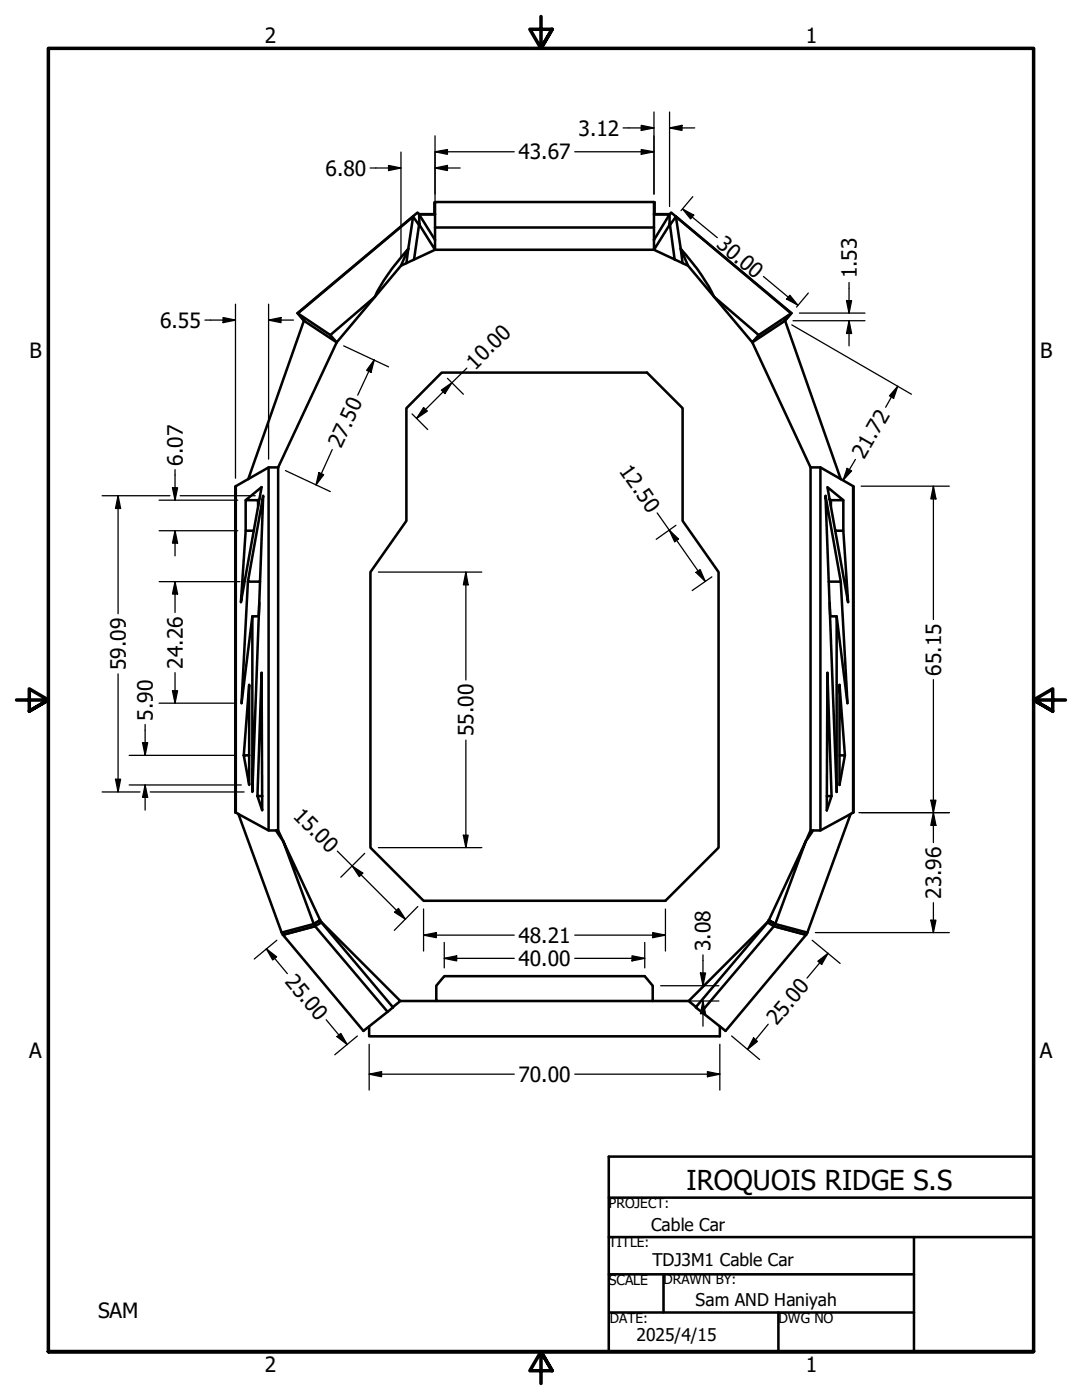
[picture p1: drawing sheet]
<svg xmlns="http://www.w3.org/2000/svg" width="216mm" height="279mm" viewBox="0 0 216 279" stroke-linecap="round" stroke-linejoin="round" font-family="sans-serif">
<!-- layer: Visible (ANSI) -->
<g fill="none" stroke="#000" stroke-width=".51">
<path d="M80 53l6.8-3.2h43.7l6.8 3.2 12.8 15.3 11.6 25v72.4l-.9 2.2 1.4-2.2M82.4 43.2l-1.3 9.3M83.6 44.8l3.2 5v-1.9M83.6 42.8l3.2 5.1M83.6 44.8l-1 7M83.6 42.8h3.2M83.6 42.7h3.2M83.6 42.8l.1 1.9M83.7 44.7l-.1 .1M83.7 42.8l-.4-.4-23.9 20.1 1.2 1.5M83.7 44.7l-.1 .1-1.2-1.6-23 19.3M86.8 47.9v-7.6h43.7v7.6"/>
<path d="M86.8 40.4h-.1v2.3M86.8 45.4h43.7M130.5 42.8h3.1l-3.1 5.1M130.5 40.4h.1v2.3M130.5 42.7h3.2M133.6 44.7v-1.9l.3-.4 24 20.1-1.2 1.5M133.6 44.7l.1 .1M133.7 44.8l-3.2 5v-1.9M133.7 44.8l.9 7M134.9 43.2l1.3 9.3M134.9 43.2l-1.2 1.6-.1-.1M134.9 43.2l23 19.3"/>
<path d="M137.3 53l-1.5-3.3a40.4 40.4 0 0 1 6.7 9.5l8.9 7.7M59.4 62.5l6.5 4.4 1.3 1.4-11.7 25M59.4 62.5l1.2 1.5M60.6 64l6.6 4.3 12.8-15.3 1.5-3.3a40.4 40.4 0 0 0-6.7 9.5l-8.9 7.7M60.6 64l-11.1 31.6M88.1 74.4h41l7.1 7.1v22.4l7.2 10.3v55l-10.6 10.6h-48.3l-10.6-10.6v-55l7.2-10.3v-22.4zM156.7 64l11.1 31.6M157.9 62.5l-6.5 4.4-1.3 1.4 6.6-4.3M157.9 62.5l-1.2 1.5M49 99.8v6.1h1.6M51.8 99.6l-.3 .2M53.6 93.3v72.4"/>
<path d="M55.5 93.3v72.4h-1.9l-6.5-3.5-.1-65.2v65.2h.1M55.5 93.3h-1.9l-6.5 3.7M161.7 93.3h2l6.5 3.7M163.7 93.3v72.4M165.5 99.6l.3 .2h2.5l-3.2-2.6 4.1 23-.9-14.3h-1.6M165.8 99.8v1.2M168.3 99.8v6.1M170.2 97v65.2zM49.5 116.1l-1.3 24.2 2.2-17.3h1.2l.2-2.7M51.5 101v-1.2h-2.5l3.2-2.6-4.1 23 .9-14.3M51.9 116.1h-2.4l3-17.2-2.1 59.2v-35.1M165.4 116.1h2.4l1.3 24.2-2.2-17.3h-1.2l-.2-2.7"/>
<path d="M167.8 116.1l-3.1-17.2 2.2 59.2v-35.1M48.6 150.7l1.1 6v-20l-1.1 14h1.1M51.4 158.9l.9 2.8-.1-27.5-.8 24.7h.9M165 158.9h.9l-.9 2.8 .1-27.5 .8 24.7M167.5 150.7h1.1l-1.1 6v-20l1.1 14M47.6 162.4l8.6 23.7 6.4-1.7M55.1 165.7l1.4 2.2-1-2.2M56.5 167.9l7.4 15.7-1.3 .8zM169.7 162.4l-8.6 23.7M170.2 162.2l-6.5 3.5h-2M62.9 184.8l-.3-.4 1.3-.8 .2 .5-1.2 .7-6.4 1.8-.3-.5M62.9 184.8l14.4 17.1"/>
<path d="M64.1 184l14.3 17-5.9 4.7-16-19.1 6.4-1.8M64.1 184l15.8 15.8-1.5 1.2M79.9 199.8h7.2M88.6 194.8h40.1l1.5 1.9v3.1h-43.1v-3.1zM130.2 199.8h7.2M153.2 184l-15.8 15.8 1.5 1.2M153.2 184l-14.4 17 6 4.7 16-19.1M153.4 183.6l7.4-15.7-6.1 16.5M153.4 183.6l-.2 .5 1.2 .7 6.4 1.8M153.4 183.6l1.3 .8-1.3-.8M154.4 184.8l.3-.4 6.4 1.7M154.4 184.8l6.4 1.8"/>
<path d="M154.4 184.8l-14.4 17.1M161.1 186.1l-.3 .5M73.7 204.9v1.9h69.9v-1.9"/>
</g>
<!-- layer: Border (ANSI) -->
<path d="M107.9 3.3v6.4l-2.2-3.9h4.5l-2.3 3.9 2.3-3.9M3.3 139.7h6.4l-3.9-2.2v4.4l3.9-2.2-3.9 2.2M212.6 139.7h-6.4l3.9-2.2v4.4l-3.9-2.2 3.9 2.2M9.7 269.7v-260h196.5v260h-196.5h196.5M110.2 273.6l-2.3-3.9 2.3 3.9h-4.5l2.2-3.9v6.4" fill="none" stroke="#000" stroke-width=".7"/>
<!-- layer: Title (ANSI) -->
<path d="M121.5 239h84.7M121.5 246.9h84.7M121.5 254.3h60.9M132.4 254.3v7.6M182.4 246.9v22.8M121.4 269.7h84.8v-38.9h-84.7v38.9M121.7 261.9h60.7M155.3 261.9v7.8" fill="none" stroke="#000" stroke-width=".51"/>
<!-- layer: Dimension (ANSI) -->
<g fill="none" stroke="#000" stroke-width=".25">
<path d="M73.9 33.5h6.1M77.5 33l2.5 .5-2.5 .5zM80 30.4v21M86.8 30.3l2.5-.5v1zM86.8 33.5l2.5-.5v1zM86.8 30.3h15.8M86.8 27.1v21.2M86.8 33.5h5M114.7 30.3h15.8M124.3 25.5h6.2M128 29.8l2.5 .5-2.5 .5zM128 25l2.5 .5-2.5 .5z"/>
<path d="M130.5 22.4v16.3M133.6 25.5l2.5-.5v1zM133.6 25.5h5M133.6 22.4v18.8M138.2 39.2l-2.3 2.8M136.2 41.7l2.2 1.2-.6 .8zM136.2 41.7l6.9 5.7M152.3 55.2l6.9 5.7M157.6 58.9l1.6 2-2.2-1.2zM161.3 58.5l-2.4 2.8M169.4 56.4v6.1M40.9 63.9h6.1"/>
<path d="M44.5 63.4l2.5 .5-2.5 .5zM47 60.7v34.7M53.6 63.9l2.5-.5v1zM53.6 63.9h4.9M53.6 60.7v30.9M68.6 69l8.9 4.2M74.7 71.8l-.7 2.5-.8-.4zM74.7 71.8l-3.3 7.1M88.1 77.9l2.1-1.5-1.4 2.1zM89.3 75.5l3.2 3.2M93.2 73.5l-10.1 10M158 64.8l23.9 13.9"/>
<path d="M158.2 64h14.4M159.5 62.5h13.1M168.9 60h1l-.5 2.5zM169.4 64l.5 2.5h-1zM169.4 64v5M179.1 77.1l-.8 2.4-.8-.5zM179.1 77.1l-2.4 4.2M20.4 98.9h13.5M23.6 98.9l.5 2.6h-1zM23.6 98.9v23.6M31.7 99.8h15.7M34.4 97.3h1l-.5 2.5z"/>
<path d="M34.9 93.7v6.1M35.9 98.9h15M57 93.9l8.9 4.2M63.6 94.3l1 .4-1.5 2.1zM66.3 89.7l-3.2 7.1M82.2 82.6l3.1 3.1M84.5 81.3l.8 .7-2.2 1.5zM169 93.5l.9 .5-1.7 1.9zM170.7 91.7l-2.5 4.2M171.8 97h17.6M186.2 97l.6 2.6h-1.1zM186.2 97v26.6"/>
<path d="M31.7 105.9h15.7M31.7 116.1h16.2M34.9 105.9l.5 2.5h-1zM34.9 116.1l.5 2.5h-1zM34.9 105.9v5M34.9 116.1v6.1M75.5 114.2h20.6M93 114.2l.4 2.5h-.9zM93 114.2v21.5M131.1 102.4l9.6 13.6M133.5 105.8l1.9 1.8-.8 .5zM134.9 104.8l-4 2.8"/>
<path d="M138.9 114.2l.8-.5 1 2.3zM142 115.1l-3.9 2.8M23.6 134.5v23.6M34.4 137.9h1l-.5 2.4zM34.9 134.2v6.1M186.2 135.6v32.5M20.4 158.1h7.5M23.1 155.5h1l-.5 2.6zM25.8 150.7h21.3M25.8 156.7h22.3M28.4 148.2h1.1l-.5 2.5zM29 156.7l.5 2.4h-1.1z"/>
<path d="M29 144.6v6.1M29 156.7v5M30 158.1h18.7M31.7 140.3h14.9M93 147.7v21.5M185.7 159.7h1.1l-.6 2.5zM67.3 169.9l13.6 13.6M70.3 172.8l2.1 1.4-.7 .7zM72.8 170.3l-4.8 4.8M75.5 169.2h20.6M92.5 166.7h.9l-.4 2.5zM171.4 162.2h18"/>
<path d="M186.2 162.2l.6 2.5h-1.1zM53.1 189.4l2.1 1.5-.8 .7zM53.1 189.4l4.2 4.9M55.2 187.6l-4.5 3.8M79.5 181.3l1.4 2.2-2.2-1.4zM83.4 180.9l-4.7 4.8M84.5 186.6l2.6-.5v1zM84.5 186.6h18.1M84.5 181.4v8.4M88.6 191.3l2.5-.5v1zM88.6 191.3h14M88.6 188.1v5.1"/>
<path d="M114.7 186.6h18.1M114.7 191.3h14M126.1 190.8l2.6 .5-2.6 .5zM128.7 188.1v5.1M130.2 186.1l2.6 .5-2.6 .5zM131.8 199.8h11.6M131.8 196.7h11.6M132.8 181.4v8.4M139.8 194.2h1l-.5 2.5zM140.3 199.8l.5 2.5h-1zM140.3 190.6v6.1M140.3 199.8v5"/>
<path d="M162.1 187.6l5.5 4.7M162.7 186.1h26.7M163.2 191.8l2-1.6-1.2 2.3zM165.2 190.2l-4.2 5M185.7 183.6h1.1l-.6 2.5zM186.2 180.1v6M65.1 203.5l4.2 5M67.2 206.9l.8-.7 1.3 2.3zM71.3 206.8l-4.5 3.7M73.7 214.4l2.4-.5v1zM73.7 214.4h28.9M73.7 208.4v9.2"/>
<path d="M114.7 214.4h28.9M141.2 213.9l2.4 .5-2.4 .5zM143.6 208.4v9.2M146 206.8l5.6 4.7M150.4 207.1l.7 .7-1.9 1.6zM153.3 204.4l-4.1 5"/>
</g>
<g fill="#000">
<path d="M77.5 33l2.5 .5-2.5 .5zM86.8 30.3l2.5-.5v1zM86.8 33.5l2.5-.5v1zM128 29.8l2.5 .5-2.5 .5zM128 25l2.5 .5-2.5 .5zM133.6 25.5l2.5-.5v1zM136.2 41.7l2.2 1.2-.6 .8zM157.6 58.9l1.6 2-2.2-1.2zM44.5 63.4l2.5 .5-2.5 .5zM53.6 63.9l2.5-.5v1zM74.7 71.8l-.7 2.5-.8-.4zM88.1 77.9l2.1-1.5-1.4 2.1z"/>
<path d="M168.9 60h1l-.5 2.5zM169.4 64l.5 2.5h-1zM179.1 77.1l-.8 2.4-.8-.5zM34.4 97.3h1l-.5 2.5zM63.6 94.3l1 .4-1.5 2.1zM84.5 81.3l.8 .7-2.2 1.5zM169 93.5l.9 .5-1.7 1.9zM186.2 97l.6 2.6h-1.1zM23.6 98.9l.5 2.6h-1zM34.9 105.9l.5 2.5h-1zM34.9 116.1l.5 2.5h-1zM93 114.2l.4 2.5h-.9z"/>
<path d="M133.5 105.8l1.9 1.8-.8 .5zM138.9 114.2l.8-.5 1 2.3zM34.4 137.9h1l-.5 2.4zM23.1 155.5h1l-.5 2.6zM28.4 148.2h1.1l-.5 2.5zM29 156.7l.5 2.4h-1.1zM185.7 159.7h1.1l-.6 2.5zM70.3 172.8l2.1 1.4-.7 .7zM92.5 166.7h.9l-.4 2.5zM186.2 162.2l.6 2.5h-1.1zM53.1 189.4l2.1 1.5-.8 .7zM79.5 181.3l1.4 2.2-2.2-1.4z"/>
<path d="M84.5 186.6l2.6-.5v1zM88.6 191.3l2.5-.5v1zM126.1 190.8l2.6 .5-2.6 .5zM130.2 186.1l2.6 .5-2.6 .5zM139.8 194.2h1l-.5 2.5zM163.2 191.8l2-1.6-1.2 2.3zM185.7 183.6h1.1l-.6 2.5zM67.2 206.9l.8-.7 1.3 2.3zM73.7 214.4l2.4-.5v1zM140.3 199.8l.5 2.5h-1zM141.2 213.9l2.4 .5-2.4 .5zM150.4 207.1l.7 .7-1.9 1.6z"/>
</g>
<text font-size="5.5" x="137" y="237.4">IROQUOIS RIDGE S.S</text>
<g font-size="4.2">
<text x="52.8" y="8.6">2</text>
<text x="160.8" y="8.6">1</text>
<text x="115.4" y="27.1">3.12</text>
<text x="65" y="35.1">6.80</text>
<text x="103.4" y="31.8">43.67</text>
<text x="142.7" y="49.1" transform="rotate(40 142.7 49.1)">30.00</text>
<text x="170.9" y="55.6" transform="rotate(-90 170.9 55.6)">1.53</text>
<text x="31.9" y="65.4">6.55</text>
<text x="5.9" y="71.4">B</text>
<text x="207.6" y="71.4">B</text>
<text x="94.8" y="74" transform="rotate(-45 94.8 74)">10.00</text>
<text x="68.1" y="89.7" transform="rotate(-65 68.1 89.7)">27.50</text>
<text x="36.4" y="92.9" transform="rotate(-90 36.4 92.9)">6.07</text>
<text x="123.4" y="94" transform="rotate(55 123.4 94)">12.50</text>
<text x="172.4" y="91.8" transform="rotate(-60 172.4 91.8)">21.72</text>
<text x="25.1" y="133.7" transform="rotate(-90 25.1 133.7)">59.09</text>
<text x="36.4" y="133.4" transform="rotate(-90 36.4 133.4)">24.26</text>
<text x="187.8" y="134.8" transform="rotate(-90 187.8 134.8)">65.15</text>
<text x="30.5" y="143.8" transform="rotate(-90 30.5 143.8)">5.90</text>
<text x="94.5" y="146.9" transform="rotate(-90 94.5 146.9)">55.00</text>
<text x="58.3" y="163" transform="rotate(45 58.3 163)">15.00</text>
<text x="187.8" y="179.4" transform="rotate(-90 187.8 179.4)">23.96</text>
<text x="103.4" y="188.2">48.21</text>
<text x="141.8" y="189.8" transform="rotate(-90 141.8 189.8)">3.08</text>
<text x="56.7" y="195.9" transform="rotate(50 56.7 195.9)">25.00</text>
<text x="103.4" y="192.8">40.00</text>
<text x="155" y="204.8" transform="rotate(-50 155 204.8)">25.00</text>
<text x="5.8" y="211.1">A</text>
<text x="103.4" y="215.9">70.00</text>
<text x="207.5" y="211.1">A</text>
<text x="19.6" y="263">SAM</text>
<text x="52.8" y="273.8">2</text>
<text x="160.8" y="273.8">1</text>
</g>
<g font-size="3.5">
<text x="129.9" y="245.7">Cable Car</text>
<text x="130.2" y="252.7">TDJ3M1 Cable Car</text>
<text x="138.8" y="260.7">Sam AND Haniyah</text>
<text x="127" y="267.7">2025/4/15</text>
</g>
<g font-size="2.8">
<text x="121.5" y="256.3">SCALE</text>
<text x="155.3" y="264">DWG NO</text>
</g>
<g font-size="2.7">
<text x="121.5" y="241.1">PROJECT:</text>
<text x="121.5" y="248.9">TITLE:</text>
<text x="132.4" y="256.3">DRAWN BY:</text>
<text x="121.7" y="264">DATE:</text>
</g>
</svg>
